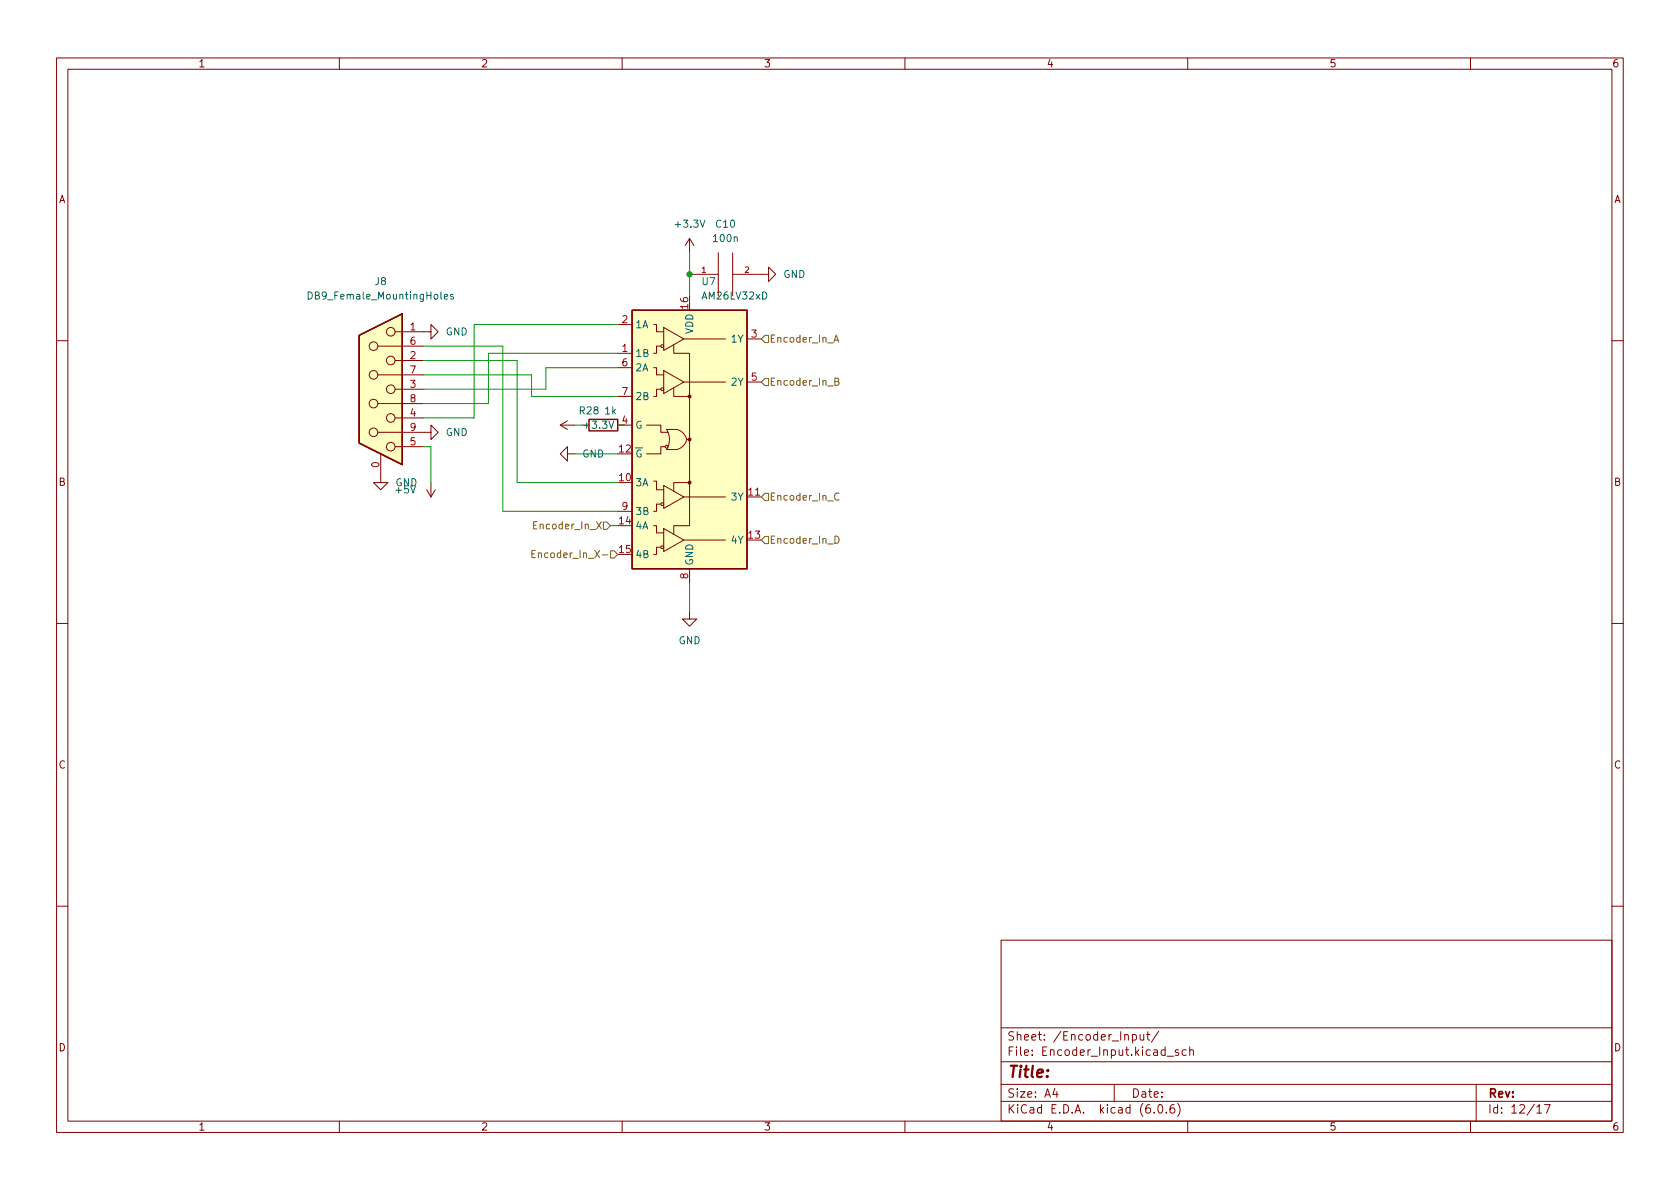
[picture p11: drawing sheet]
<svg xmlns="http://www.w3.org/2000/svg" width="297mm" height="210mm" viewBox="0 0 297 210" stroke-linecap="round" stroke-linejoin="round" font-family="sans-serif">
<g fill="none" stroke="#840000" stroke-width=".18">
<path d="M10 10.2h277v190.1h-277zM12 12.2h273v186.1h-273zM60 10.2v2M110 10.2v2M160 10.2v2M210 10.2v2M260 10.2v2M69.8 58.7h6.4v-1.3l1.3 1.3-1.3 1.2v-1.2M109.2 57.4h2.6M115.6 57.4h.5v1.3h1.2M117.3 57.9l3.6 2-3.6 2.1zM120.9 59.9h7.4"/>
<path d="M121.9 42.2v2.5M121.9 42.2l-.7 1.2M121.9 42.2l.8 1.2M121.9 48.5h5.1M127 44.7v7.6M129.5 48.5h6.4v-1.3l1.3 1.3-1.3 1.3v-1.3M129.5 44.7v7.6M132.1 59.9h2.5M10 60.2h2M66.8 76.4h9.4v1.3l1.3-1.3-1.3-1.2v1.2M66.8 61.2h8.1M66.8 66.3h8.1"/>
<path d="M66.8 71.4h8.1M69.8 68.8h5.1M69.8 79h5.1M69.8 73.9h5.1M69.8 63.7h5.1M99.1 75.2h2.5M99.1 75.2l1.2 .7M100.3 74.4l-1.2 .8M102.9 75.2h1.2M109.2 62.5h2.6M109.2 75.2h2.6M109.2 65h2.6"/>
<path d="M109.2 70.1h2.6M114.3 75.2h2.5v1.2h1.3M115.6 65h.5v1.3h1.2M116.8 68.8h-.7v1.3h-.5M116.8 61.2h-.7v1.3h-.5M117.3 65.5l3.6 2.1-3.6 2zM117.6 79h-.8v1.3h-2.5M119.1 68.6v1.5h2.8M119.1 61v1.5h2.8v7.6M119.6 75.9a2.34 2.34 0 0 1 1.8 1.8M119.6 75.9h-1.7a3.4 3.4 0 0 1 0 3.6h1.7M120.9 67.6h7.4"/>
<path d="M121.4 77.7h.5M121.4 77.7a2.34 2.34 0 0 1-1.8 1.8M121.9 70.1v22.9h-2.8v1.5M132.1 67.6h2.5M285 60.2h2M67.3 80.3v5h1.3l-1.3 1.3-1.3-1.3h1.3M75.4 86.6l.8 1.3M76.2 85.3v2.6M77 86.6l-.8 1.3M100.3 80.3v-1.3l-1.2 1.3 1.2 1.2v-1.2h1.3M109.2 90.4h2.6M115.6 93h.5v1.2h1.2"/>
<path d="M115.6 85.1h.5v1.5h1.2M116.8 96.8h-.7v1.2h-.5M116.8 89.1h-.7v1.3h-.5M117.3 93.5l3.6 2-3.6 2zM117.3 85.8l3.6 2.1-3.6 2zM120.9 95.5h7.4M120.9 87.9h7.4M121.9 85.3h-2.8v1.6M132.1 87.9h2.5M10 110.2h2M121.9 108.2v1.3h1.3l-1.3 1.2-1.3-1.2h1.3M121.9 100.6v2.5"/>
<path d="M285 110.2h2M10 160.2h2M177 166.3h108v32h-108zM285 160.2h2M60 198.3v2M110 198.3v2M160 198.3v2M177 194.8h108M177 191.8h108M177 187.8h108M177 181.8h108M186.5 192.5l-.4 1h1"/>
<path d="M186.9 193v1M197 191.8v3M200.2 183l.4-.1 .3 .3v.4l-.1 .3h-.6M200.2 182.9v1.5M201.6 182.9v1h.4l.2-.1M202.2 182.9v1M202.7 182.9h.6M202.9 182.4v1.3l.4 .2M204.1 196.7v.1M204.9 182.4l-1.3 1.9M204.9 195.4l.2-.1a.81 .81 0 0 1 .6 .7 .81 .81 0 0 1-.3 .8h-.2a.81 .81 0 0 1-.6-.6 .81 .81 0 0 1 .3-.8zM206.2 196.7v.1"/>
<path d="M206.4 186.8h1.1M207.6 195.3a.59 .59 0 0 0-.7 .7v.5l.1 .3h.4l.2-.1 .1-.5-.1-.2-.5-.1-.2 .3M208.2 195.1a1.72 1.72 0 0 1 0 2.3M208.4 185.7l-.4-.1-.2 .2 .1 .3 .5 .1v.4h-.6M209.7 185.7l-.4-.1-.3 .3v.4l.1 .3h.6M210 198.3v2M210.4 185.8l.2-.2 .3 .1 .1 .9M210.4 185.1v1.5M260 198.3v2M261 191.8v6.5M271.7 195.8l.5-.5v1.5M271.7 196.8h.9"/>
<path d="M273.1 195.3h1l-.7 1.5"/>
<circle cx="69.1" cy="58.7" r=".76"/>
<circle cx="66" cy="61.2" r=".76"/>
<circle cx="66" cy="66.3" r=".76"/>
<circle cx="66" cy="71.4" r=".76"/>
<circle cx="66" cy="76.4" r=".76"/>
<circle cx="69.1" cy="63.7" r=".76"/>
<circle cx="69.1" cy="68.8" r=".76"/>
<circle cx="69.1" cy="79" r=".76"/>
<circle cx="69.1" cy="73.9" r=".76"/>
<circle cx="117.1" cy="61.2" r=".25"/>
<circle cx="117.1" cy="68.8" r=".25"/>
<circle cx="117.9" cy="79" r=".25"/>
<circle cx="117.1" cy="89.1" r=".25"/>
<circle cx="117.1" cy="96.8" r=".25"/>
</g>
<g fill="#ffffc2" stroke="#ffffc2" stroke-width=".18">
<path d="M111.8 54.9h20.3v45.7h-20.3z"/>
<path d="M63.5 59.3l7.6-3.8v26.7l-7.6-3.8z"/>
</g>
<path d="M63.5 59.3l7.6-3.8v26.7l-7.6-3.8zM111.8 54.9h20.3v45.7h-20.3zM104.1 74.2h5.1v2h-5.1z" fill="none" stroke="#840000" stroke-width=".25"/>
<g fill="#840000" stroke="#840000" stroke-width=".18">
<circle cx="121.9" cy="85.3" r=".25"/>
<circle cx="121.9" cy="77.7" r=".25"/>
<circle cx="121.9" cy="70.1" r=".25"/>
</g>
<path d="M54.5 51.6a.64 .64 0 0 1 .7 .7 .64 .64 0 0 1-.7 .6zM78.6 52.5l.6-.2-.1-.2-.4-.1-.1 .2v.6h.5M80.1 52.1l-.3-.1-.2 .2 .1 .2 .4 .1v.3h-.5M112.3 79.2h1.3M113.3 79.6a.59 .59 0 0 0-.7 .6 .59 .59 0 0 0 .7 .6l.1-.5h-.3" fill="none" stroke="#006464" stroke-width=".18"/>
<g fill="none" stroke="#725600" stroke-width=".18">
<path d="M134.6 59.9l.7-.6h.6v1.3h-.6zM134.6 67.6l.7-.7h.6v1.3h-.6zM147.4 60.5l.5-1.3 .4 1.3M147.6 60.1h.6M147.6 67.5l.6-.1 .1-.2-.1-.2-.6-.1v1.2h.5l.2-.1v-.3l-.3-.2M94 97.9h.5M94.6 97.3h-.6v1.3h.6M106.7 92.3h.6l.6 .7-.6 .6h-.6zM107.9 97.4h.7l.6 .6-.6 .7h-.7zM134.6 95.5l.7-.6h.6v1.2h-.6zM135.3 87.2h.6v1.3h-.6l-.7-.6zM147.6 94.8a.64 .64 0 0 1 .8 .6 .64 .64 0 0 1-.8 .7z"/>
<path d="M148.3 87.3a.6 .6 0 0 0-.8 .4 .6 .6 0 0 0 .6 .8l.2-.2"/>
</g>
<g fill="none" stroke="#009600" stroke-width=".18">
<path d="M109.2 57.4h-25.4v16.5h-8.9M121.9 44.7v7.6M74.9 79h1.3v6.3M74.9 66.3h19.1v3.8h15.2M74.9 63.7h16.5v21.6h17.8M74.9 61.2h14v29.2h20.3M101.6 75.2h1.3M109.2 65h-12.7v3.8h-21.6M109.2 75.2h1.3M109.2 62.5h-22.8v8.9h-11.5M101.6 80.3h7.6M107.9 93h1.3"/>
<path d="M121.9 103.1v5.1"/>
</g>
<circle cx="121.9" cy="48.5" r=".46" fill="#009600" stroke="#009600" stroke-width=".18"/>
<text font-size="2.8" fill="#840000" x="178" y="190.6">Title:</text>
<g font-size="2.1" fill="#840000">
<text x="178" y="184">Sheet: /Encoder_Input/</text>
<text x="178" y="186.7">File: Encoder_Input.kicad_sch</text>
<text x="178" y="196.9">KiCad E.D.A. kicad (6.0.6)</text>
<text x="178" y="194.1">Size: A4</text>
<text x="200" y="194.1">Date:</text>
<text x="263" y="194.1">Rev:</text>
<text x="263" y="196.9">Id: 12/17</text>
</g>
<g font-size="1.8" fill="#840000">
<text x="35" y="11.9">1</text>
<text x="85" y="11.9">2</text>
<text x="135" y="11.9">3</text>
<text x="185" y="11.9">4</text>
<text x="235" y="11.9">5</text>
<text x="285" y="11.9">6</text>
<text x="10.3" y="35.9">A</text>
<text x="285.3" y="35.9">A</text>
<text x="10.3" y="85.9">B</text>
<text x="285.3" y="85.9">B</text>
<text x="10.3" y="135.9">C</text>
<text x="285.3" y="135.9">C</text>
<text x="10.3" y="185.9">D</text>
<text x="285.3" y="185.9">D</text>
<text x="35" y="199.9">1</text>
<text x="85" y="199.9">2</text>
<text x="135" y="199.9">3</text>
<text x="185" y="199.9">4</text>
<text x="235" y="199.9">5</text>
<text x="285" y="199.9">6</text>
</g>
<g font-size="1.8" fill="#006464">
<text x="119.6" y="40.3">+3.3V</text>
<text x="126.6" y="40.3">C10</text>
<text x="126.3" y="42.8">100n</text>
<text x="55.1" y="53">DB9_Female_MountingHoles</text>
<text x="66.3" y="50.4">J8</text>
<text x="124.2" y="50.4">U7</text>
<text x="124.3" y="53">AM26LV32xD</text>
<text x="138.5" y="49.1">GND</text>
<text x="78.8" y="59.3">GND</text>
<text x="112.3" y="58">1A</text>
<text x="122.6" y="59.1" transform="rotate(-90 122.6 59.1)">VDD</text>
<text x="112.3" y="63.1">1B</text>
<text x="112.3" y="65.7">2A</text>
<text x="129.4" y="60.6">1Y</text>
<text x="112.3" y="70.7">2B</text>
<text x="129.4" y="68.2">2Y</text>
<text x="78.8" y="77.1">GND</text>
<text x="102.5" y="73.3">R28</text>
<text x="103.5" y="75.8">+3.3V</text>
<text x="107" y="73.3">1k</text>
<text x="112.3" y="75.8">G</text>
<text x="102.9" y="80.9">GND</text>
<text x="69.9" y="86">GND</text>
<text x="70" y="87.2">+5V</text>
<text x="112.3" y="86">3A</text>
<text x="129.4" y="88.5">3Y</text>
<text x="112.3" y="93.6">4A</text>
<text x="112.3" y="91.1">3B</text>
<text x="112.3" y="98.7">4B</text>
<text x="122.6" y="100.1" transform="rotate(-90 122.6 100.1)">GND</text>
<text x="129.4" y="96.1">4Y</text>
<text x="120" y="113.9">GND</text>
</g>
<g font-size="1.8" fill="#a90000">
<text x="72.5" y="58.4">1</text>
<text x="110" y="57.1">2</text>
<text x="121.7" y="54.6" transform="rotate(-90 121.7 54.6)">16</text>
<text x="132.9" y="59.7">3</text>
<text x="72.5" y="63.5">2</text>
<text x="72.5" y="61">6</text>
<text x="110" y="62.2">1</text>
<text x="110" y="64.8">6</text>
<text x="72.5" y="68.6">3</text>
<text x="72.5" y="66">7</text>
<text x="72.5" y="71.1">8</text>
<text x="110" y="69.8">7</text>
<text x="132.9" y="67.3">5</text>
<text x="72.5" y="73.7">4</text>
<text x="72.5" y="76.2">9</text>
<text x="110" y="74.9">4</text>
<text x="67.1" y="82.7" transform="rotate(-90 67.1 82.7)">0</text>
<text x="72.5" y="78.7">5</text>
<text x="109.5" y="80">12</text>
<text x="109.5" y="85.1">10</text>
<text x="132.4" y="87.6">11</text>
<text x="109.5" y="92.7">14</text>
<text x="110" y="90.2">9</text>
<text x="132.4" y="95.2">13</text>
<text x="109.5" y="97.8">15</text>
<text x="121.7" y="102.3" transform="rotate(-90 121.7 102.3)">8</text>
</g>
<g font-size="1.8" fill="#725600">
<text x="136" y="60.6">Encoder_In_A</text>
<text x="136" y="68.2">Encoder_In_B</text>
<text x="136" y="88.5">Encoder_In_C</text>
<text x="94.8" y="93.6">Encoder_In_X</text>
<text x="95.5" y="98.7">Encoder_In_X-</text>
<text x="136" y="96.1">Encoder_In_D</text>
</g>
<g font-size="1.4" fill="#a90000">
<text x="124.1" y="48.3">1</text>
<text x="131.7" y="48.3">2</text>
</g>
</svg>
